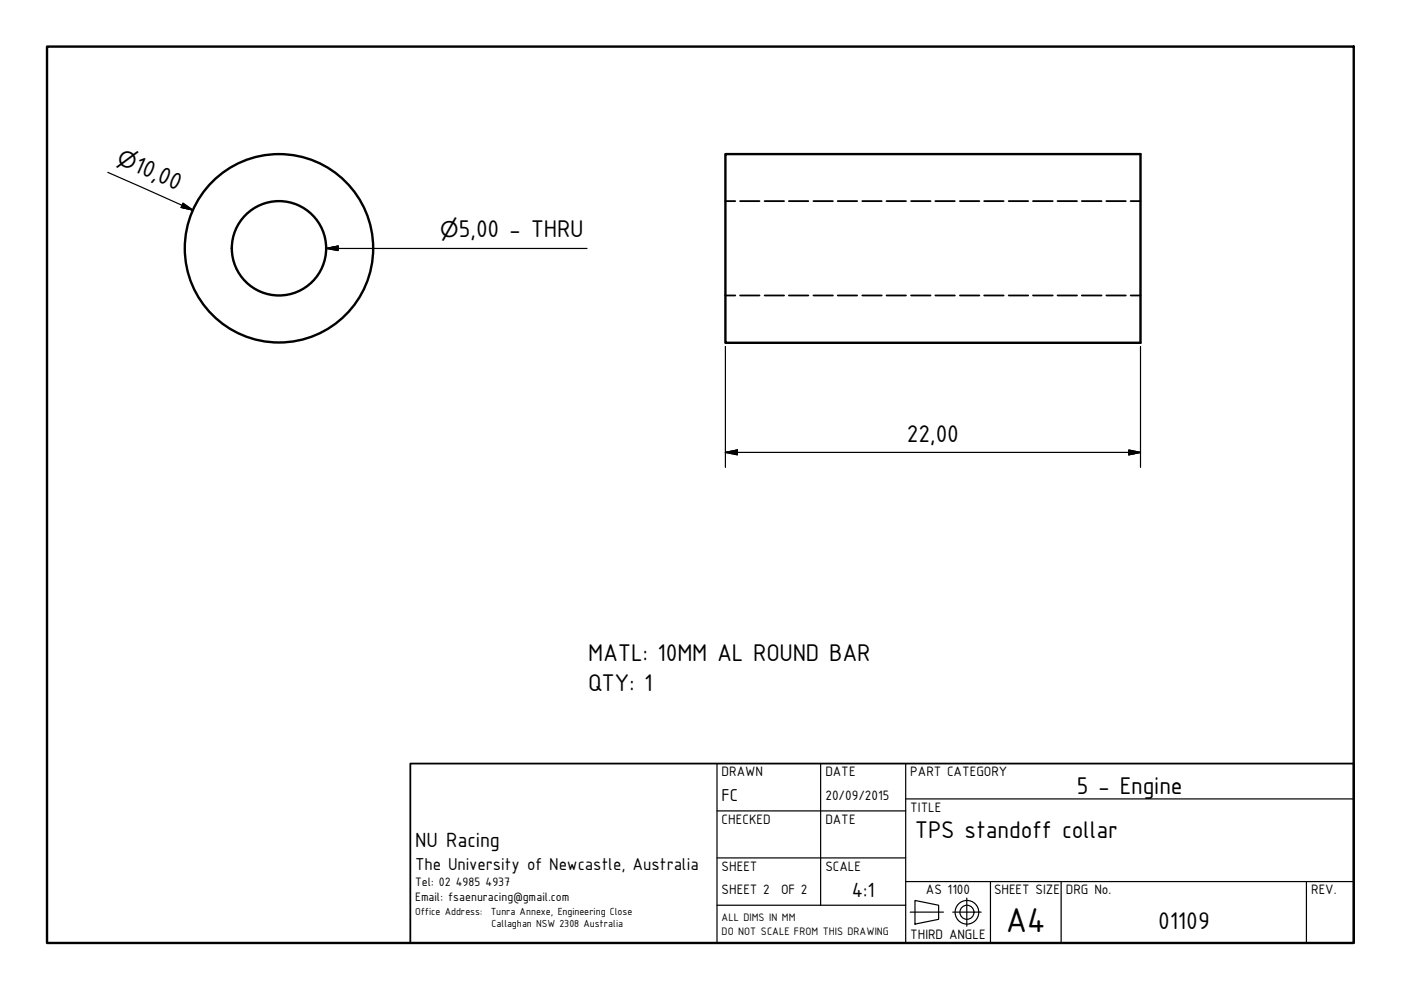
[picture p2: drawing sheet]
<svg xmlns="http://www.w3.org/2000/svg" width="297mm" height="210mm" viewBox="0 0 297 210" stroke-linecap="round" stroke-linejoin="round" font-family="sans-serif">
<!-- layer: Hidden (ISO) -->
<g fill="none" stroke="#000" stroke-width=".51">
<path d="M153.8 32.7h88v40h-88z"/>
<circle cx="59.1" cy="52.6" r="20"/>
<circle cx="59.2" cy="52.6" r="10"/>
</g>
<!-- layer: Border (ISO) -->
<g fill="none" stroke="#000" stroke-width=".38">
<path d="M153.8 42.6h2.1M156.9 42.6h4.1M162.1 42.6h4.1M167.3 42.6h4.1M172.5 42.6h4.1M177.6 42.6h4.1M182.8 42.6h4.1M188 42.6h4.1M193.2 42.6h4.1M198.3 42.6h4.1M203.5 42.6h4.1M208.7 42.6h4.1"/>
<path d="M213.9 42.6h4.1M219 42.6h4.2M224.2 42.6h4.1M229.4 42.6h4.2M234.6 42.6h4.1M239.7 42.6h2.1M153.8 62.6h2.1M156.9 62.6h4.1M162.1 62.6h4.1M167.3 62.6h4.1M172.5 62.6h4.1M177.6 62.6h4.1"/>
<path d="M182.8 62.6h4.1M188 62.6h4.1M193.2 62.6h4.1M198.3 62.6h4.1M203.5 62.6h4.1M208.7 62.6h4.1M213.9 62.6h4.1M219 62.6h4.2M224.2 62.6h4.1M229.4 62.6h4.2M234.6 62.6h4.1M239.7 62.6h2.1"/>
</g>
<!-- layer: Title (ISO) -->
<path d="M10 9.9h277v190h-277z" fill="none" stroke="#000" stroke-width=".51"/>
<!-- layer: Visible (ISO) -->
<g fill="none" stroke="#000" stroke-width=".25">
<path d="M152 171.9h40M152 161.9v38M174 161.9v30M192 169.4h95M192 161.9v38M152 181.9h40M152 191.9h40M192 186.9h95M193 193.4h7M194 190.9l5 1v3l-5 1zM202 193.4h6M205 190.4v6"/>
<path d="M210 186.9v13M225 186.9v13M277 186.9v13"/>
<circle cx="205" cy="193.4" r="2.51"/>
<circle cx="205" cy="193.4" r="1.49"/>
</g>
<path d="M87 161.9h200v38h-200z" fill="none" stroke="#000" stroke-width=".38"/>
<!-- layer: Symbol (ISO) -->
<path d="M22.9 36.5l18 8M38.8 43.1l2.1 1.4-2.5-.5zM153.8 73.4v25.7M241.8 73.4v25.7M153.8 95.9l2.5-.5v1zM153.8 95.9h88M239.3 95.4l2.5 .5-2.5 .5z" fill="none" stroke="#000" stroke-width=".25"/>
<path d="M38.4 44l2.5 .5zM38.8 43.1l2.1 1.4-2.5-.5zM153.8 95.9l2.5-.5zM153.8 95.9l2.5-.5v1zM239.3 96.4l2.5-.5zM239.3 95.4l2.5 .5-2.5 .5z" fill="#000" stroke="#000" stroke-width=".25"/>
<!-- layer: Dimension (ISO) -->
<path d="M69.2 52.7l2.5-.5v.9zM69.2 52.7h55.3" fill="none" stroke="#000" stroke-width=".25"/>
<path d="M69.2 52.7l2.5-.5zM69.2 52.7l2.5-.5v.9z" fill="#000" stroke="#000" stroke-width=".25"/>
<text font-size="7.9" x="213.2" y="197.6">A4</text>
<g font-size="5.5">
<text x="28.1" y="36.2" transform="rotate(24 28.1 36.2)">10,00</text>
<text x="97.3" y="50.2">5,00 - THRU</text>
<text x="192.3" y="93.6">22,00</text>
<text x="124.7" y="140.2">MATL: 10MM AL ROUND BAR</text>
<text x="124.7" y="146.4">QTY: 1</text>
<text x="228.3" y="168.3">5 - Engine</text>
<text x="194" y="177.6">TPS standoff collar</text>
<text x="245.6" y="196.9">01109</text>
</g>
<g font-size="4.7">
<text x="88" y="179.7">NU Racing</text>
<text x="180.6" y="190.2">4:1</text>
</g>
<g font-size="4.6">
<text x="24.6" y="34.6" transform="rotate(24 24.6 34.6)">⌀</text>
<text x="93.3" y="50.2">⌀</text>
</g>
<g font-size="3.9">
<text x="153" y="169.9">FC</text>
<text x="88" y="184.4">The University of Newcastle, Australia</text>
</g>
<g font-size="3.1">
<text x="153" y="164.6">DRAWN</text>
<text x="175" y="164.6">DATE</text>
<text x="193" y="164.6">PART CATEGORY</text>
<text x="175" y="169.6">20/09/2015</text>
<text x="193" y="172.2">TITLE</text>
<text x="153" y="174.7">CHECKED</text>
<text x="175" y="174.7">DATE</text>
<text x="153" y="184.6">SHEET</text>
<text x="175" y="184.6">SCALE</text>
<text x="153" y="189.6">SHEET 2</text>
<text x="165.6" y="189.6">OF 2</text>
<text x="196.3" y="189.6">AS 1100</text>
<text x="210.8" y="189.6">SHEET SIZE</text>
<text x="226" y="189.6">DRG No.</text>
<text x="278" y="189.6">REV.</text>
<text x="193" y="199.2">THIRD ANGLE</text>
</g>
<g font-size="2.8">
<text x="88" y="187.9">Tel: 02</text>
<text x="88" y="191.1">Email: fsaenuracing@gmail.com</text>
<text x="96.6" y="187.9">4985</text>
<text x="102.9" y="187.9">4937</text>
</g>
<g font-size="2.5">
<text x="153" y="195.3">ALL DIMS IN MM</text>
<text x="153" y="198.2">DO NOT SCALE FROM THIS DRAWING</text>
</g>
<g font-size="2.3">
<text x="88" y="193.9">Office Address:</text>
<text x="104.1" y="193.9">Tunra Annexe, Engineering Close</text>
<text x="104.2" y="196.6">Callaghan NSW 2308 Australia</text>
</g>
</svg>
